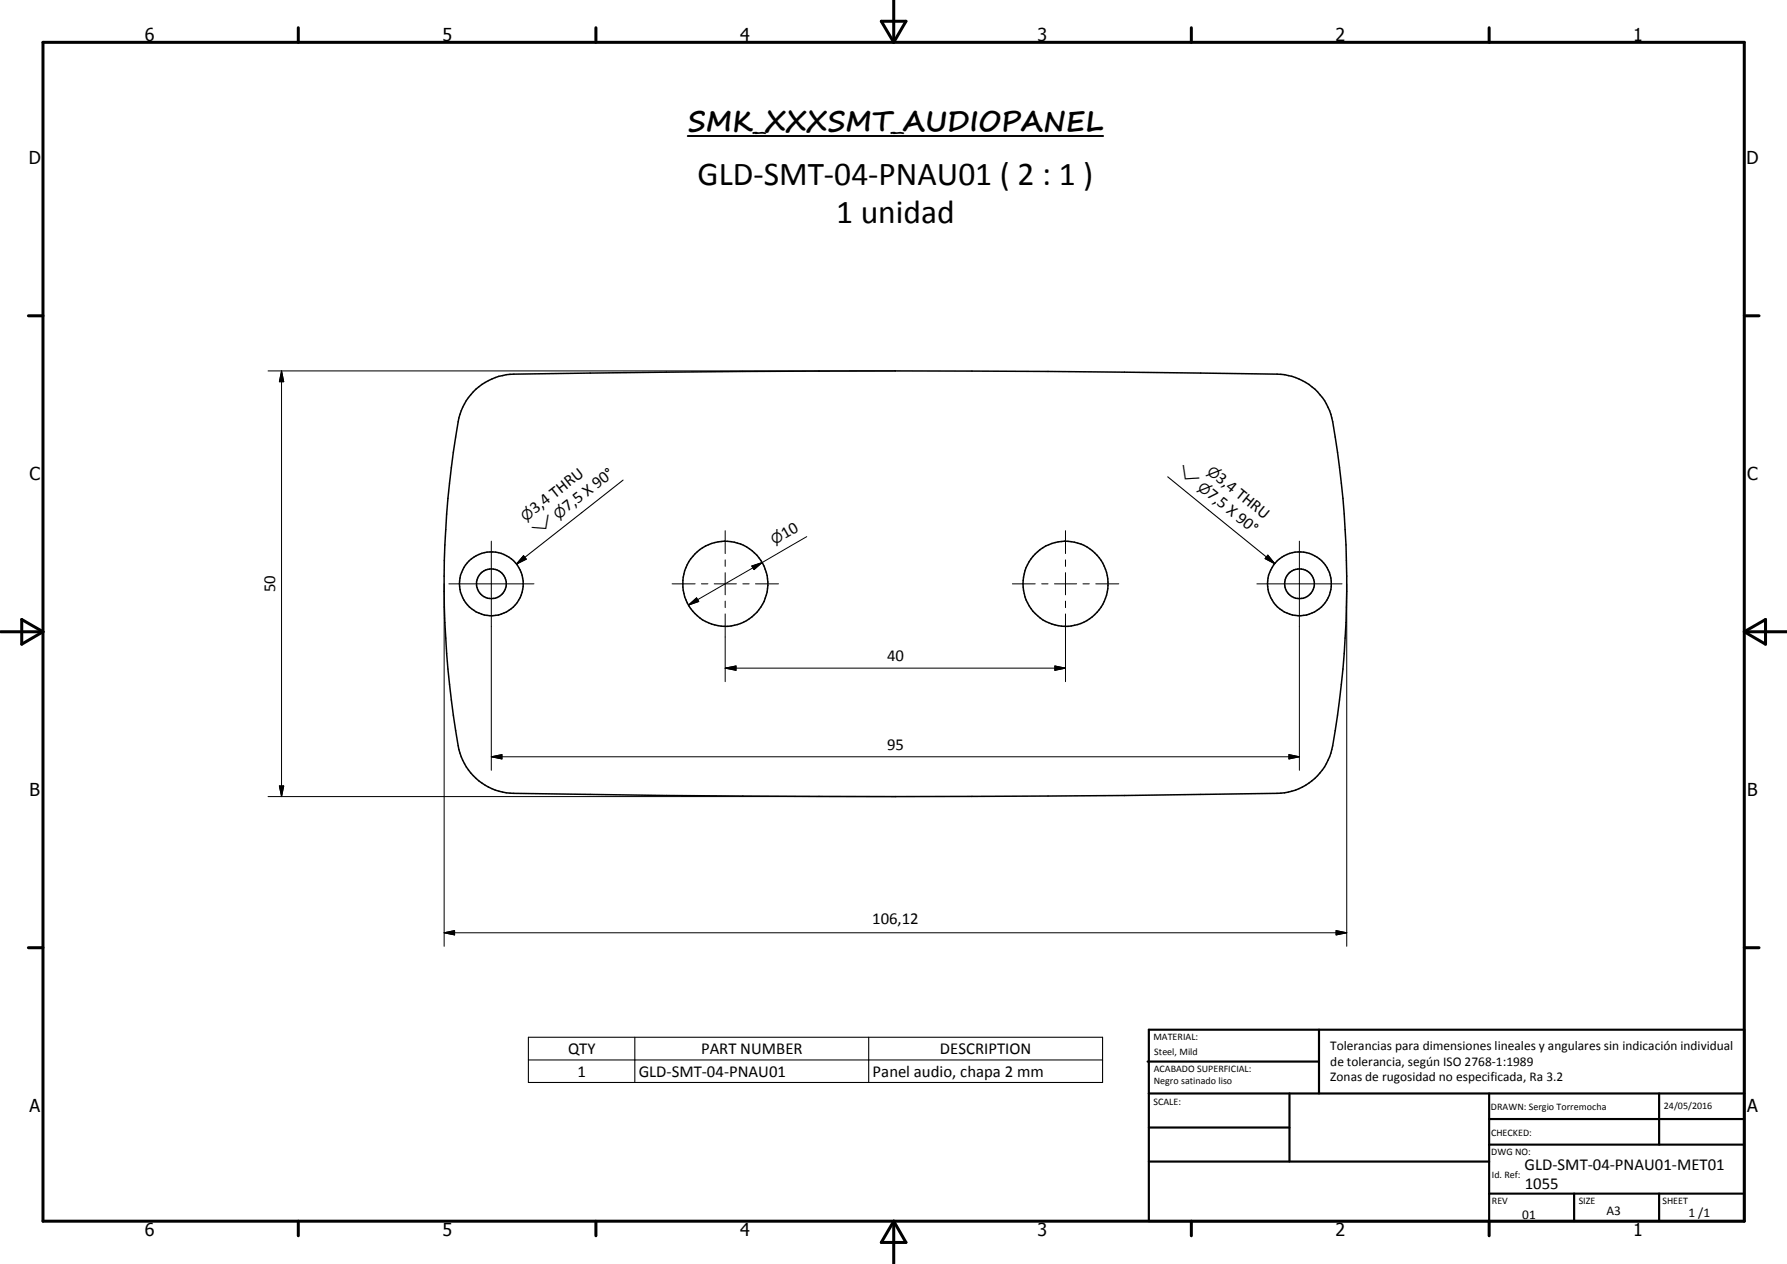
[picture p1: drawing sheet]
<svg xmlns="http://www.w3.org/2000/svg" width="420mm" height="297mm" viewBox="0 0 420 297" stroke-linecap="round" stroke-linejoin="round" font-family="sans-serif">
<g fill="none" stroke="#000" stroke-width=".35">
<path d="M111.3 92.1a13.8 13.8 0 0 1 9.5-4.2l53.9-.6 35.8-.1 35.9 .1 53.9 .6a13.6 13.6 0 0 1 13 11.2 218.3 218.3 0 0 1-.4 77.9 13.5 13.5 0 0 1-12.6 9.4l-35.9 .5-53.9 .3-53.8-.3-35.9-.5a13.4 13.4 0 0 1-13.1-11.1 217.2 217.2 0 0 1 .5-77.9l1.4-3.3z"/>
<circle cx="115.5" cy="137.2" r="7.5"/>
<circle cx="115.6" cy="137.2" r="3.5"/>
<circle cx="170.5" cy="137.2" r="10"/>
<circle cx="250.5" cy="137.2" r="10"/>
<circle cx="305.5" cy="137.2" r="3.5"/>
<circle cx="305.6" cy="137.2" r="7.5"/>
</g>
<path d="M161.7 32h97.7" fill="none" stroke="#000" stroke-width=".46"/>
<g fill="none" stroke="#000" stroke-width=".71">
<path d="M10.1 9.9h400v277.1h-400zM70.1 6.5v3.4M140.1 6.5v3.4M207.2 5h5.8l-2.9 4.9zM210.1 0v9.9M280.1 6.5v3.4M350.1 6.5v3.4M6.7 74.2h3.4M410.1 74.2h3.5M.1 148.5h10M5.1 145.6l5 2.9-5 2.9zM410.1 148.5h10"/>
<path d="M410.1 148.5l5-2.9v5.8zM6.7 222.7h3.4M410.1 222.7h3.5M70.1 287v3.4M140.1 287v3.4M210.1 287v10M210.1 287l2.9 5h-5.8zM280.1 287v3.4M350.1 287v3.4"/>
</g>
<g fill="none" stroke="#000" stroke-width=".51">
<path d="M269.8 249.5h40.3M270.1 242h140v45h-140zM270.1 257h140M303.2 257v16M310.1 242v15M350.1 257v30M390.1 257v12M270.1 265h33.1M270.1 273h80M350.1 269h60M350.1 263h60M350.1 280.5h60"/>
<path d="M370.1 280.5v6.5M390.1 280.5v6.5"/>
</g>
<path d="M146.5 112.8l-25.1 19.7M274.6 112.1l25.1 20.4M123.1 130.6l.6 .8-2.3 1.1zM298.1 130.5l1.6 2-2.2-1.2zM124.2 243.8h135v10.6h-135zM124.2 249.1h135M149.3 243.8v10.6M204.2 243.8v10.6" fill="none" stroke="#000" stroke-width=".25"/>
<g fill="none" stroke="#000" stroke-width=".24">
<path d="M63 87.2h147.5M66.2 87.2l.5 2.5h-1zM66.2 87.2v100M104.4 137.2v85.2M105.5 137.2h20M115.5 127.2v53.8M158 137.2h5.4M164.9 137.2h1.5M167.9 137.2h5.2M170.5 124.7v5.4M170.5 131.6v1.5M170.5 134.6v5.2"/>
<path d="M174.7 137.2h1.4M176.8 133l2.4-.8-1.9 1.7zM177.6 137.2h5.4M179.2 132.2l-17.3 10M189.7 126.1l-10.5 6.1M238 137.2h5.4M244.9 137.2h1.5M247.9 137.2h5.2M250.5 124.7v5.4M250.5 131.6v1.5M250.5 134.6v5.2M254.6 137.2h1.5"/>
<path d="M257.6 137.2h5.4M295.5 137.2h20M305.5 127.2v53.8M316.6 137.2v85.2M161.9 142.2l1.9-1.7 .5 .9zM170.5 157l2.5-.5v1zM170.5 141.3v1.5M170.5 144.3v15.9M170.5 157h80M248 156.5l2.5 .5-2.5 .5zM250.5 141.3v1.5M250.5 144.3v15.9"/>
<path d="M115.5 177.8l2.5-.5v1.1zM115.5 177.8h190M303.1 177.3l2.4 .5-2.4 .6zM63 187.2h147.5M65.7 184.7h1l-.5 2.5zM104.4 219.2l2.5-.5v1zM104.4 219.2h212.2M314.1 218.7l2.5 .5-2.5 .5z"/>
</g>
<path d="M66.2 87.2l.5 2.5h-1zM123.1 130.6l.6 .8-2.3 1.1zM176.8 133l2.4-.8-1.9 1.7zM298.1 130.5l1.6 2-2.2-1.2zM161.9 142.2l1.9-1.7 .5 .9zM170.5 157l2.5-.5v1zM248 156.5l2.5 .5-2.5 .5zM115.5 177.8l2.5-.5v1.1zM303.1 177.3l2.4 .5-2.4 .6zM65.7 184.7h1l-.5 2.5zM104.4 219.2l2.5-.5v1zM314.1 218.7l2.5 .5-2.5 .5z" fill="#000"/>
<g font-size="7.9">
<text x="164" y="43.5">GLD-SMT-04-PNAU01 ( 2 : 1 )</text>
<text x="196.6" y="52.5">1 unidad</text>
</g>
<text font-size="6.7" x="161.7" y="30.9">SMK_XXXSMT_AUDIOPANEL</text>
<g font-size="4.2">
<text x="34" y="9.6">6</text>
<text x="104" y="9.6">5</text>
<text x="174" y="9.6">4</text>
<text x="244" y="9.6">3</text>
<text x="314" y="9.6">2</text>
<text x="384" y="9.6">1</text>
<text x="6.8" y="38.7">D</text>
<text x="410.6" y="38.7">D</text>
<text x="7" y="112.9">C</text>
<text x="410.8" y="112.9">C</text>
<text x="7" y="187.1">B</text>
<text x="410.8" y="187.1">B</text>
<text x="7" y="261.4">A</text>
<text x="410.8" y="261.4">A</text>
<text x="34" y="290.4">6</text>
<text x="104" y="290.4">5</text>
<text x="174" y="290.4">4</text>
<text x="244" y="290.4">3</text>
<text x="314" y="290.4">2</text>
<text x="384" y="290.4">1</text>
</g>
<g font-size="3.9">
<text x="285.7" y="112.8" transform="rotate(39 285.7 112.8)">3,4 THRU</text>
<text x="283.6" y="116.7" transform="rotate(39 283.6 116.7)">7,5 X 90°</text>
<text x="125.8" y="120.9" transform="rotate(-38 125.8 120.9)">3,4 THRU</text>
<text x="133.5" y="120.4" transform="rotate(-38 133.5 120.4)">7,5 X 90°</text>
<text x="184.5" y="126.7" transform="rotate(-30 184.5 126.7)">10</text>
<text x="64.7" y="139.2" transform="rotate(-90 64.7 139.2)">50</text>
<text x="208.6" y="155.4">40</text>
<text x="208.6" y="176.3">95</text>
<text x="205.1" y="217.1">106,12</text>
<text x="133.5" y="247.7">QTY</text>
<text x="164.8" y="247.7">PART NUMBER</text>
<text x="221" y="247.7">DESCRIPTION</text>
<text x="135.8" y="253">1</text>
<text x="150.2" y="253">GLD-SMT-04-PNAU01</text>
<text x="205.2" y="253.1">Panel audio, chapa 2 mm</text>
<text x="358.5" y="275">GLD-SMT-04-PNAU01-MET01</text>
<text x="358.5" y="279.4">1055</text>
</g>
<g font-size="3.3">
<text x="276.5" y="110.9" transform="rotate(39 276.5 110.9)">w</text>
<text x="283.6" y="111" transform="rotate(39 283.6 111)">n</text>
<text x="281.4" y="114.9" transform="rotate(39 281.4 114.9)">n</text>
<text x="123.6" y="122.6" transform="rotate(-38 123.6 122.6)">n</text>
<text x="131.3" y="122.1" transform="rotate(-38 131.3 122.1)">n</text>
<text x="126.3" y="126" transform="rotate(-38 126.3 126)">w</text>
<text x="182.1" y="128.1" transform="rotate(-30 182.1 128.1)">n</text>
</g>
<g font-size="3.1">
<text x="312.7" y="246.8">Tolerancias para dimensiones lineales y angulares sin indicación individual</text>
<text x="312.7" y="250.4">de tolerancia, según ISO 2768-1:1989</text>
<text x="312.7" y="254">Zonas de rugosidad no especificada, Ra 3.2</text>
<text x="357.9" y="286.4">01</text>
<text x="377.7" y="285.6">A3</text>
<text x="397" y="285.9">1 /1</text>
</g>
<g font-size="2.4">
<text x="271.2" y="244.4">MATERIAL:</text>
<text x="271.3" y="252">ACABADO SUPERFICIAL:</text>
<text x="271.4" y="247.9">Steel, Mild</text>
<text x="271.3" y="254.6">Negro satinado liso</text>
<text x="271.2" y="259.7">SCALE:</text>
<text x="350.6" y="260.8">DRAWN: Sergio Torremocha</text>
<text x="391.2" y="260.6">24/05/2016</text>
<text x="350.6" y="267">CHECKED:</text>
<text x="350.6" y="271.4">DWG NO:</text>
<text x="350.8" y="276.9">Id. Ref:</text>
<text x="350.8" y="282.8">REV</text>
<text x="371.2" y="282.9">SIZE</text>
<text x="390.9" y="282.9">SHEET</text>
</g>
</svg>
